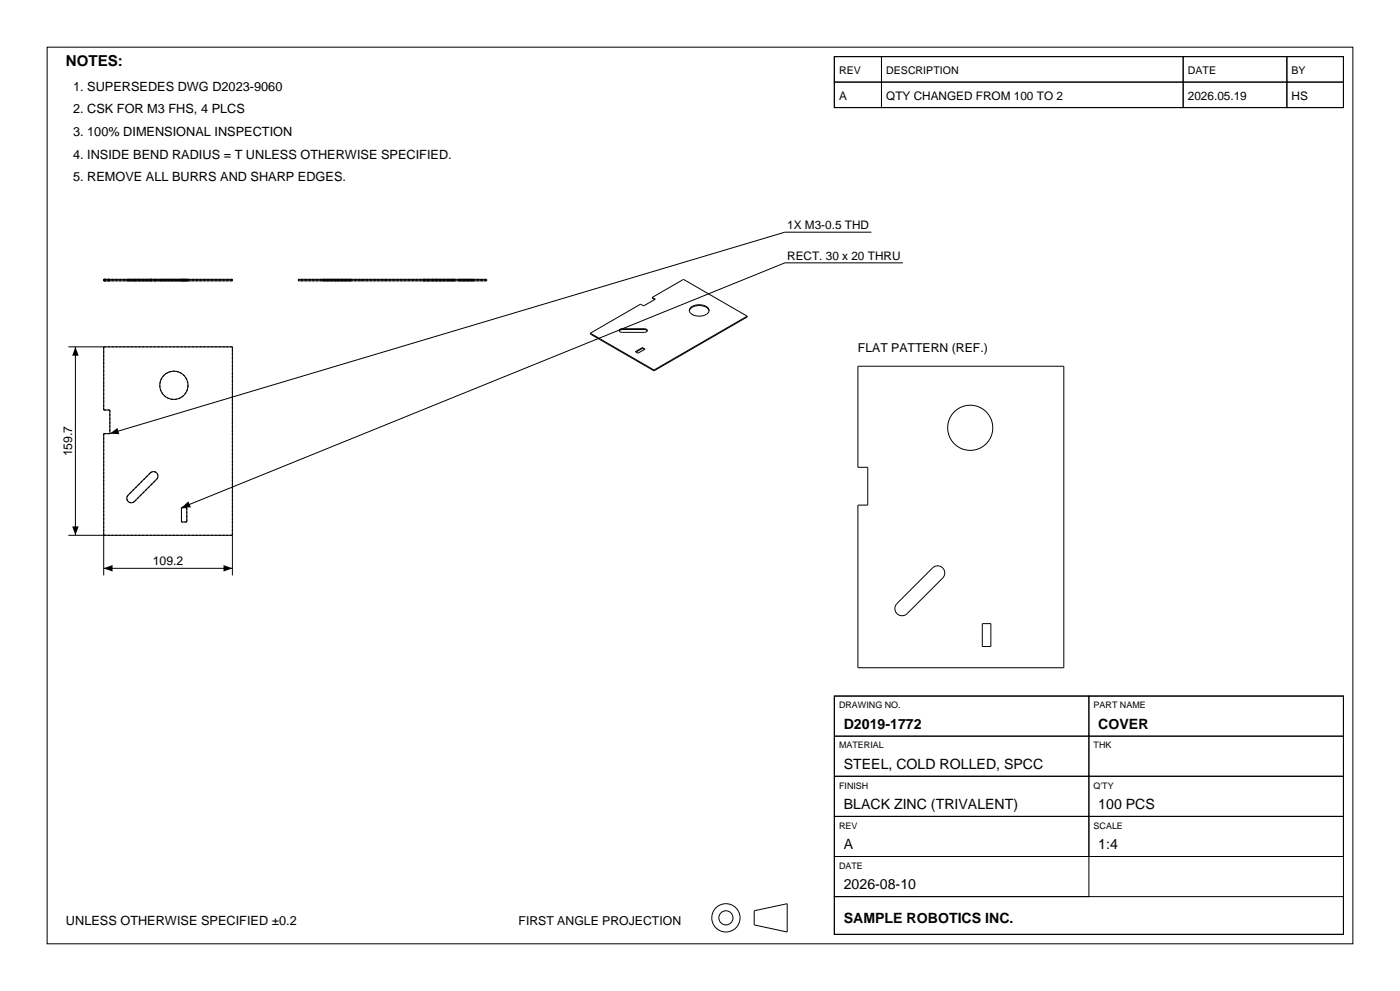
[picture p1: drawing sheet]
<svg xmlns="http://www.w3.org/2000/svg" width="420mm" height="297mm" viewBox="0 0 420 297" stroke-linecap="round" stroke-linejoin="round" font-family="sans-serif">
<g fill="none" stroke="#000" stroke-width=".3">
<path d="M14.1 14.1h391.8v268.8h-391.8zM250.3 17h14.1v7.6h-14.1zM250.3 17h152.7v15.2h-152.7zM264.4 17h90.5v7.6h-90.5zM354.9 17h31.2v7.6h-31.2zM386.1 17h16.9v7.6h-16.9zM250.3 24.6h14.1v7.6h-14.1zM264.4 24.6h90.5v7.6h-90.5zM354.9 24.6h31.2v7.6h-31.2zM386.1 24.6h16.9v7.6h-16.9zM261.4 69.6h-25.9l-202.5 60.4M270.9 78.8h-35.4l-181.1 73.4"/>
<path d="M31.1 83.7h38.6v.4h-38.6zM89.5 83.7h56.5v.4h-56.5zM108.4 83.7v.4M115.5 83.7v.4M177.1 99.9v.2l19.1 11M177.1 99.9l19.1 11M186.7 98.8l-.9 .4M186.7 98.5l-.7 .2a.41 .41 0 0 0-.3 .4 .41 .41 0 0 0 .3 .3l.7 .2 7.2-.2a.41 .41 0 0 0 .3-.3 .41 .41 0 0 0-.3-.4l-.6-.2M186.7 98.8h6.6M186.7 98.5h6.6M186.7 98.5v.3M193.3 98.8l.9 .4"/>
<path d="M193.3 98.5v.3M195.7 89.1l9.3-5.4 19.2 11.1M195.7 89.1v.3l.7 .4M195.7 89.1l.9 .6-3.5 2-.9-.5-15.1 8.7M206.8 93.2a3.5 3.5 0 0 1 5-1.2l.6 .5 .3 .7M207.3 92.1a3.7 3.7 0 0 1 5.4 .8 1.81 1.81 0 0 1-1.9 1.8 3.4 3.4 0 0 1-4-1.4l.1-.6zM224.2 94.8v.2l-28 16.1M224.2 94.8l-28 16.1M20.5 103.9h49.2v68.5M22.6 103.9v56.5M31.1 103.9v19h1.9v7.1M190.6 105.4l2.1-1.2 .8 .4-2.1 1.3z"/>
<path d="M192.7 104.4l.6 .3M192.7 104.4l-1.9 1.1M192.7 104.2v.2M196.2 110.9v.2M257.4 109.8h61.7v90.3h-61.7v-48.7h2.9v-11.4h-2.9zM33 130h-1.9v42.4M45.1 141.7a1.34 1.34 0 0 1 1.9 0 1.34 1.34 0 0 1 0 1.9l-6.7 6.7a1.34 1.34 0 0 1-1.9 0 1.34 1.34 0 0 1 0-1.9zM54.4 152.2h1.6v4.2h-1.6zM20.5 160.4h49.2M31.1 170.3h38.6M279.8 170.2a2.15 2.15 0 0 1 3 0 2.15 2.15 0 0 1 0 3l-10.7 10.7a2.15 2.15 0 0 1-3 0 2.15 2.15 0 0 1 0-3zM294.7 186.9h2.6v6.9h-2.6z"/>
<path d="M250.3 208.6h76.4v12h-76.4zM250.3 208.6h152.7v71.4h-152.7zM326.7 208.6h76.3v12h-76.3zM250.3 220.6h76.4v12h-76.4zM250.3 232.6h76.4v12.1h-76.4zM326.7 220.6h76.3v12h-76.3zM326.7 232.6h76.3v12.1h-76.3zM250.3 244.7h76.4v12h-76.4zM250.3 256.7h76.4v12h-76.4zM326.7 244.7h76.3v12h-76.3zM226.3 273l9.9-2.2v8.5l-9.9-2.1zM250.3 268.7h152.7v11.3h-152.7z"/>
<circle cx="52.2" cy="115.5" r="4.2"/>
<circle cx="291.1" cy="128.2" r="6.8"/>
<circle cx="217.8" cy="275.1" r="4.2"/>
<circle cx="217.8" cy="275.1" r="2.12"/>
</g>
<g fill="none" stroke="#000" stroke-width=".3" stroke-dasharray=".7 .4" stroke-linecap="butt">
<path d="M31.1 84.1v-.4M31.1 84.1h1.9M31.1 83.7h1.9M31.1 83.7v.4M33 84.1h-1.9M33 83.7h-1.9M33 84.1v-.4M38 84.1h.4M38 83.7h.4M38 83.7v.4M40.3 84.1h-2.3M40.3 84.1h6.7"/>
<path d="M40.3 83.7h-2.3M40.3 83.7h6.7M45.1 84.1h-6.7M45.1 84.1h2.3M45.1 83.7h-6.7M45.1 83.7h2.3M47.4 84.1h-.4M47.4 83.7h-.4M47.4 83.7v.4M47.9 84.1h8.5M47.9 83.7h8.5M47.9 83.7v.4"/>
<path d="M54.4 84.1h1.6M54.4 83.7h1.6M54.4 84.1v-.4M56 84.1h-1.6M56 83.7h-1.6M56 84.1v-.4M56.4 84.1h-8.5M56.4 83.7h-8.5M56.4 84.1v-.4M69.7 84.1v-.4M69.7 84.1h-38.6M69.7 83.7h-38.6"/>
<path d="M89.5 84.1v-.4M96.8 84.1h4.2M96.8 83.7h4.2M96.8 83.7v.4M101 84.1h4.3M101 83.7h4.3M105.3 84.1h-8.5M105.3 83.7h-8.5M105.3 83.7v.4M108.4 84.1v-.4M115.5 84.1v-.4M126.9 84.1h2.3"/>
<path d="M126.9 83.7h2.3M126.9 83.7v.4M127.3 84.1h6.7M127.3 84.1h-.4M127.3 83.7h6.7M127.3 83.7h-.4M135.9 84.1h.3M135.9 84.1h-6.7M135.9 83.7h.3M135.9 83.7h-6.7M136.2 84.1h-2.2M136.2 83.7h-2.2"/>
<path d="M136.2 83.7v.4M137.7 84.1h4.3M137.7 83.7h4.3M137.7 84.1v-.4M142 84.1h-4.3M142 83.7h-4.3M142 84.1v-.4M146 84.1v-.4M146 84.1h-56.5M146 83.7h-56.5M31.1 103.9v19M56.4 115.5a4.2 4.2 0 0 1-6.1 3.8 4.2 4.2 0 0 1-.7-7.2 4.2 4.2 0 0 1 6.7 2.6l.1 .8"/>
<path d="M69.7 103.9h-38.6M31.1 130v30.4M31.1 122.9h1.9M33 130h-1.9M33 122.9v7.1M40.3 150.3a1.34 1.34 0 0 1-1.9 0 1.34 1.34 0 0 1 0-1.9M40.3 150.3l6.7-6.7M45.1 141.7l-6.7 6.7M45.1 141.7a1.34 1.34 0 0 1 1.9 0 1.34 1.34 0 0 1 0 1.9M54.4 152.2h1.6M54.4 156.4v-4.2M56 152.2v4.2"/>
<path d="M56 156.4h-1.6M31.1 160.4h38.6M69.7 160.4v-56.5"/>
</g>
<path d="M22.6 103.9l1 2.7h-1.9zM33 130l2.2-1.7 .6 1.8zM54.4 152.2l2.1-1.9 .8 1.8zM21.7 157.8h1.9l-1 2.6zM31.1 170.3l2.7-.9v1.9zM67.1 169.4l2.6 .9-2.6 1z" fill="#000"/>
<text font-size="4.5" x="19.8" y="19.8">NOTES:</text>
<g font-size="4.2">
<text x="253.1" y="218.4">D2019-1772</text>
<text x="329.5" y="218.4">COVER</text>
<text x="253.1" y="230.4">STEEL, COLD ROLLED, SPCC</text>
<text x="253.1" y="242.4">BLACK ZINC (TRIVALENT)</text>
<text x="329.5" y="242.4">100 PCS</text>
<text x="253.1" y="254.4">A</text>
<text x="329.5" y="254.4">1:4</text>
<text x="253.1" y="266.5">2026-08-10</text>
<text x="253.1" y="276.5">SAMPLE ROBOTICS INC.</text>
</g>
<g font-size="3.8">
<text x="21.9" y="27.2">1. SUPERSEDES DWG D2023-9060</text>
<text x="21.9" y="33.9">2. CSK FOR M3 FHS, 4 PLCS</text>
<text x="21.9" y="40.7">3. 100% DIMENSIONAL INSPECTION</text>
<text x="21.9" y="47.5">4. INSIDE BEND RADIUS = T UNLESS OTHERWISE SPECIFIED.</text>
<text x="21.9" y="54.3">5. REMOVE ALL BURRS AND SHARP EDGES.</text>
<text x="19.8" y="277.2">UNLESS OTHERWISE SPECIFIED ±0.2</text>
</g>
<g font-size="3.7">
<text x="257.4" y="105.5">FLAT PATTERN (REF.)</text>
<text x="21.6" y="136.8" transform="rotate(-90 21.6 136.8)">159.7</text>
<text x="45.8" y="169.3">109.2</text>
<text x="155.6" y="277.2">FIRST ANGLE PROJECTION</text>
</g>
<g font-size="3.5">
<text x="251.7" y="30">A</text>
<text x="265.9" y="30">QTY CHANGED FROM 100 TO 2</text>
<text x="356.4" y="30">2026.05.19</text>
<text x="387.5" y="30">HS</text>
<text x="236.2" y="68.7">1X M3-0.5 THD</text>
<text x="236.2" y="77.9">RECT. 30 x 20 THRU</text>
</g>
<g font-size="3.2">
<text x="251.7" y="22.3">REV</text>
<text x="265.9" y="22.3">DESCRIPTION</text>
<text x="356.4" y="22.3">DATE</text>
<text x="387.5" y="22.3">BY</text>
</g>
<g font-size="2.7">
<text x="251.7" y="212.3">DRAWING NO.</text>
<text x="328.1" y="212.3">PART NAME</text>
<text x="251.7" y="224.3">MATERIAL</text>
<text x="328.1" y="224.3">THK</text>
<text x="251.7" y="236.3">FINISH</text>
<text x="328.1" y="236.3">Q'TY</text>
<text x="251.7" y="248.3">REV</text>
<text x="328.1" y="248.3">SCALE</text>
<text x="251.7" y="260.4">DATE</text>
</g>
</svg>
